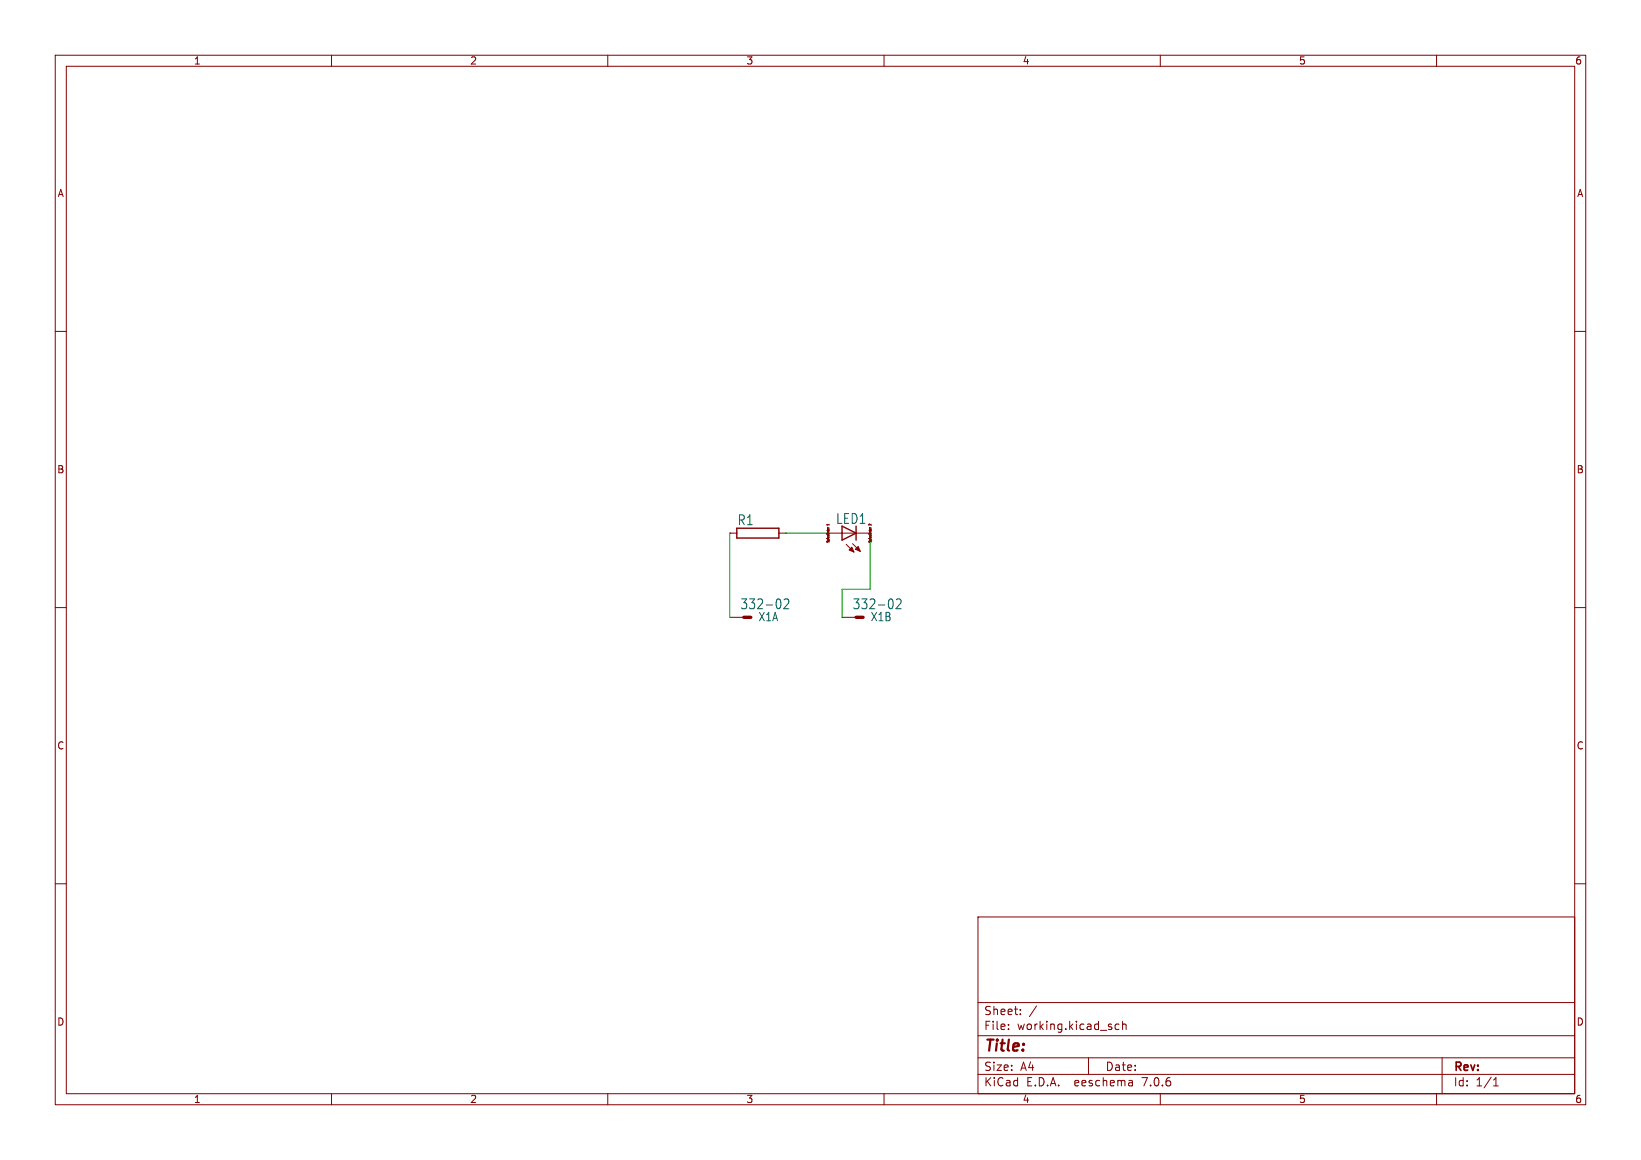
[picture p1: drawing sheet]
(kicad_sch (version 20230121) (generator eeschema)

 (paper "A4")

 (lib_symbols
  (symbol "working-eagle-import:332-02" (in_bom yes) (on_board yes)
   (property "Reference" "X" (at 2.54 -0.762 0) (effects (font (size 1.524 1.2954)) (justify left bottom)))
   (property "Value" "" (at -0.762 1.397 0) (effects (font (size 1.778 1.5113)) (justify left bottom)))
   (property "Footprint" "working:332-02" (at 0 0 0) (effects (font (size 1.27 1.27)) hide))
   (property "Datasheet" "" (at 0 0 0) (effects (font (size 1.27 1.27)) hide))
   (property "ki_locked" "" (at 0 0 0) (effects (font (size 1.27 1.27))))
   (symbol "332-02_1_0"
    (polyline (pts (xy 1.27 0) (xy 0 0)) (stroke (width 0.6096) (type solid)) (fill (type none)))
    (pin passive line (at -2.54 0 0) (length 2.54) (name "S" (effects (font (size 0 0)))) (number "1" (effects (font (size 0 0))))))
   (symbol "332-02_2_0"
    (polyline (pts (xy 1.27 0) (xy 0 0)) (stroke (width 0.6096) (type solid)) (fill (type none)))
    (pin passive line (at -2.54 0 0) (length 2.54) (name "S" (effects (font (size 0 0)))) (number "2" (effects (font (size 0 0)))))))
  (symbol "working-eagle-import:LED_ELD260" (in_bom yes) (on_board yes)
   (property "Reference" "LED" (at 3.556 -4.572 90) (effects (font (size 1.778 1.5113)) (justify left bottom)))
   (property "Value" "" (at 5.715 -4.572 90) (effects (font (size 1.778 1.5113)) (justify left bottom)))
   (property "Footprint" "working:LED_LD260" (at 0 0 0) (effects (font (size 1.27 1.27)) hide))
   (property "Datasheet" "" (at 0 0 0) (effects (font (size 1.27 1.27)) hide))
   (property "ki_locked" "" (at 0 0 0) (effects (font (size 1.27 1.27))))
   (symbol "LED_ELD260_1_0"
    (polyline (pts (xy -2.032 -0.762) (xy -3.429 -2.159)) (stroke (width 0.1524) (type solid)) (fill (type none)))
    (polyline (pts (xy -1.905 -1.905) (xy -3.302 -3.302)) (stroke (width 0.1524) (type solid)) (fill (type none)))
    (polyline (pts (xy 0 -2.54) (xy -1.27 -2.54)) (stroke (width 0.254) (type solid)) (fill (type none)))
    (polyline (pts (xy 0 -2.54) (xy -1.27 0)) (stroke (width 0.254) (type solid)) (fill (type none)))
    (polyline (pts (xy 0 0) (xy -1.27 0)) (stroke (width 0.254) (type solid)) (fill (type none)))
    (polyline (pts (xy 0 0) (xy 0 -2.54)) (stroke (width 0.1524) (type solid)) (fill (type none)))
    (polyline (pts (xy 1.27 -2.54) (xy 0 -2.54)) (stroke (width 0.254) (type solid)) (fill (type none)))
    (polyline (pts (xy 1.27 0) (xy 0 -2.54)) (stroke (width 0.254) (type solid)) (fill (type none)))
    (polyline (pts (xy 1.27 0) (xy 0 0)) (stroke (width 0.254) (type solid)) (fill (type none)))
    (polyline (pts (xy -3.429 -2.159) (xy -3.048 -1.27) (xy -2.54 -1.778)) (stroke (width 0.1524) (type solid)) (fill (type outline)))
    (polyline (pts (xy -3.302 -3.302) (xy -2.921 -2.413) (xy -2.413 -2.921)) (stroke (width 0.1524) (type solid)) (fill (type outline)))
    (text "SpiceOrder 1" (at 0 2.54 0) (effects (font (size 0.4064 0.3454))))
    (text "SpiceOrder 2" (at 0 -5.08 0) (effects (font (size 0.4064 0.3454))))
    (pin passive line (at 0 2.54 270) (length 2.54) (name "A" (effects (font (size 0 0)))) (number "A" (effects (font (size 0 0)))))
    (pin passive line (at 0 -5.08 90) (length 2.54) (name "C" (effects (font (size 0 0)))) (number "K" (effects (font (size 0 0)))))))
  (symbol "working-eagle-import:RAC01" (in_bom yes) (on_board yes)
   (property "Reference" "R" (at -3.81 1.3716 0) (effects (font (size 1.778 1.5113)) (justify left bottom)))
   (property "Value" "" (at -3.81 -2.921 0) (effects (font (size 1.778 1.5113)) (justify left bottom)))
   (property "Footprint" "working:AC01" (at 0 0 0) (effects (font (size 1.27 1.27)) hide))
   (property "Datasheet" "" (at 0 0 0) (effects (font (size 1.27 1.27)) hide))
   (property "ki_locked" "" (at 0 0 0) (effects (font (size 1.27 1.27))))
   (symbol "RAC01_1_0"
    (polyline (pts (xy -5.08 0) (xy -3.81 0)) (stroke (width 0.1524) (type solid)) (fill (type none)))
    (polyline (pts (xy -3.81 -0.889) (xy -3.81 0)) (stroke (width 0.254) (type solid)) (fill (type none)))
    (polyline (pts (xy -3.81 -0.889) (xy 3.81 -0.889)) (stroke (width 0.254) (type solid)) (fill (type none)))
    (polyline (pts (xy -3.81 0) (xy -3.81 0.889)) (stroke (width 0.254) (type solid)) (fill (type none)))
    (polyline (pts (xy 3.81 -0.889) (xy 3.81 0)) (stroke (width 0.254) (type solid)) (fill (type none)))
    (polyline (pts (xy 3.81 0) (xy 3.81 0.889)) (stroke (width 0.254) (type solid)) (fill (type none)))
    (polyline (pts (xy 3.81 0) (xy 5.08 0)) (stroke (width 0.1524) (type solid)) (fill (type none)))
    (polyline (pts (xy 3.81 0.889) (xy -3.81 0.889)) (stroke (width 0.254) (type solid)) (fill (type none)))
    (pin passive line (at -5.08 0 0) (length 0) (name "1" (effects (font (size 0 0)))) (number "1" (effects (font (size 0 0)))))
    (pin passive line (at 5.08 0 180) (length 0) (name "2" (effects (font (size 0 0)))) (number "2" (effects (font (size 0 0))))))))


 (wire (pts (xy 157.48 106.68) (xy 157.48 96.52)) (stroke (width 0.1524) (type solid)))
 (wire (pts (xy 152.4 111.76) (xy 152.4 106.68)) (stroke (width 0.1524) (type solid)))
 (wire (pts (xy 132.08 111.76) (xy 132.08 96.52)) (stroke (width 0.1524) (type solid)))
 (wire (pts (xy 142.24 96.52) (xy 149.86 96.52)) (stroke (width 0.1524) (type solid)))
 (wire (pts (xy 152.4 106.68) (xy 157.48 106.68)) (stroke (width 0.1524) (type solid)))

 (symbol (lib_id "working-eagle-import:LED_ELD260") (at 152.4 96.52 90) (unit 1) (in_bom yes) (on_board yes) (dnp no)
  (property "Reference" "LED1" (at 156.972 92.964 90) (effects (font (size 1.778 1.5113)) (justify left bottom)))
  (property "Value" "LED_ELD260" (at 156.972 90.805 90) (effects (font (size 1.778 1.5113)) (justify left bottom) hide))
  (property "Footprint" "working:LED_LD260" (at 152.4 96.52 0) (effects (font (size 1.27 1.27)) hide))
  (property "Datasheet" "" (at 152.4 96.52 0) (effects (font (size 1.27 1.27)) hide)) (pin "A") (pin "K"))

 (symbol (lib_id "working-eagle-import:332-02") (at 154.94 111.76 0) (unit 2) (in_bom yes) (on_board yes) (dnp no)
  (property "Reference" "X1" (at 157.48 112.522 0) (effects (font (size 1.524 1.2954)) (justify left bottom)))
  (property "Value" "332-02" (at 154.178 110.363 0) (effects (font (size 1.778 1.5113)) (justify left bottom)))
  (property "Footprint" "working:332-02" (at 154.94 111.76 0) (effects (font (size 1.27 1.27)) hide))
  (property "Datasheet" "" (at 154.94 111.76 0) (effects (font (size 1.27 1.27)) hide)) (pin "1") (pin "2"))

 (symbol (lib_id "working-eagle-import:332-02") (at 134.62 111.76 0) (unit 1) (in_bom yes) (on_board yes) (dnp no)
  (property "Reference" "X1" (at 137.16 112.522 0) (effects (font (size 1.524 1.2954)) (justify left bottom)))
  (property "Value" "332-02" (at 133.858 110.363 0) (effects (font (size 1.778 1.5113)) (justify left bottom)))
  (property "Footprint" "working:332-02" (at 134.62 111.76 0) (effects (font (size 1.27 1.27)) hide))
  (property "Datasheet" "" (at 134.62 111.76 0) (effects (font (size 1.27 1.27)) hide)) (pin "1") (pin "2"))

 (symbol (lib_id "working-eagle-import:RAC01") (at 137.16 96.52 0) (unit 1) (in_bom yes) (on_board yes) (dnp no)
  (property "Reference" "R1" (at 133.35 95.1484 0) (effects (font (size 1.778 1.5113)) (justify left bottom)))
  (property "Value" "RAC01" (at 133.35 99.441 0) (effects (font (size 1.778 1.5113)) (justify left bottom) hide))
  (property "Footprint" "working:AC01" (at 137.16 96.52 0) (effects (font (size 1.27 1.27)) hide))
  (property "Datasheet" "" (at 137.16 96.52 0) (effects (font (size 1.27 1.27)) hide)) (pin "1") (pin "2"))

 (sheet_instances (path "" (page "1"))))
